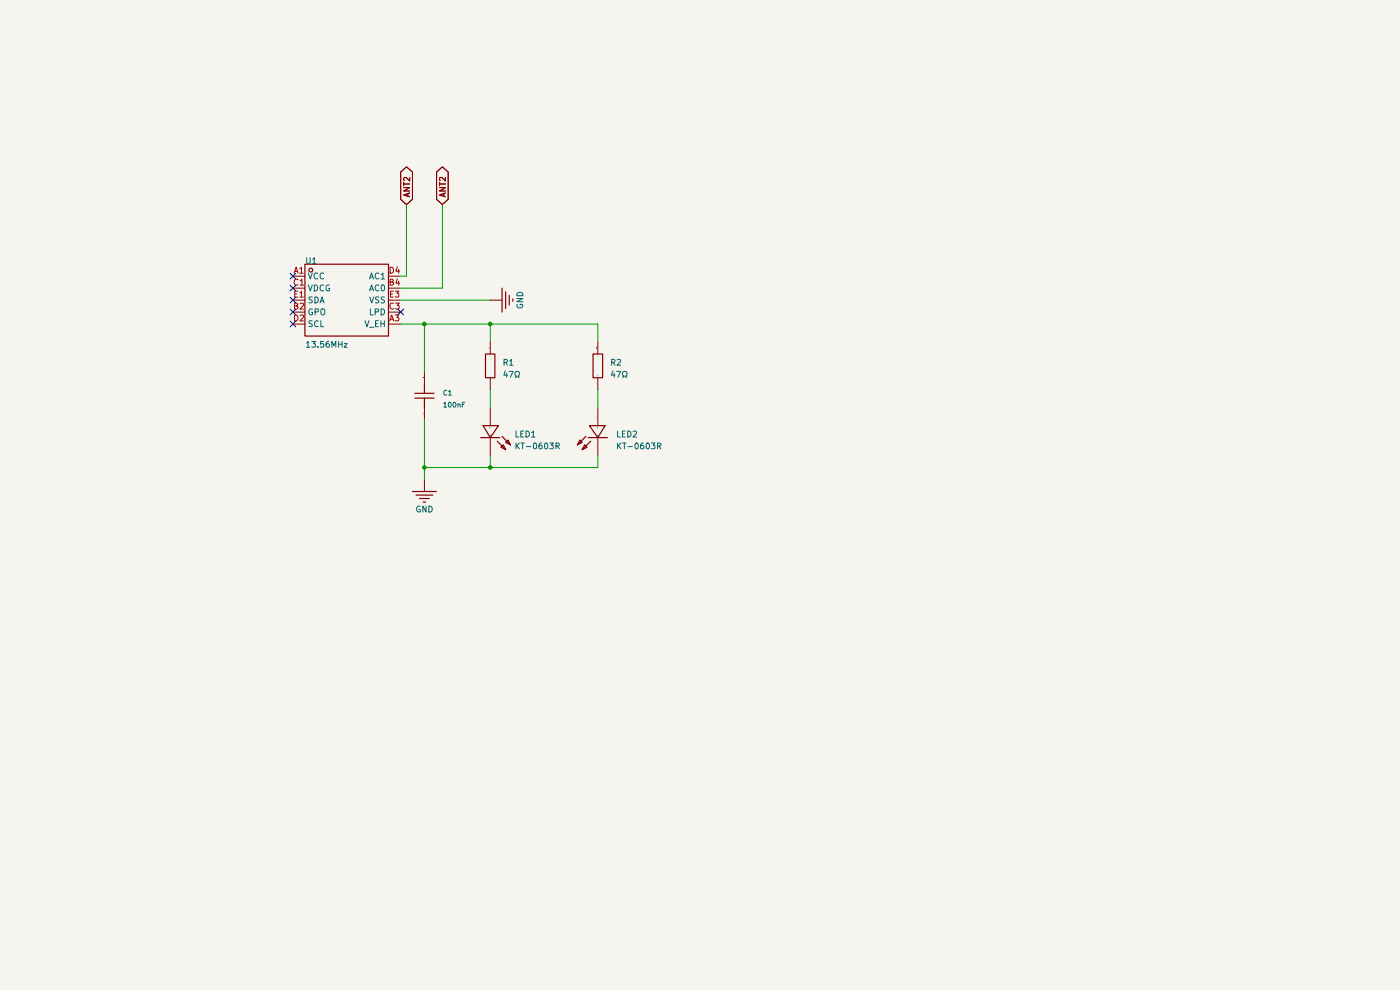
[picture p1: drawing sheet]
(kicad_sch
 (version 20260306)
 (generator "eeschema")
 (generator_version "10.0")
 (paper "User" 297.434 209.804)
 (title_block
  (title "NFC-LED")
  (date "2026-10-20")
  (rev "1.0")
  (comment 1 "Deginer by Phan Huynh Van Do"))
 (lib_symbols
  (symbol "ProPrj_NFC-easyedapro:0603WAF1000T5E" (exclude_from_sim no) (in_bom yes) (on_board yes)
   (in_pos_files yes)
   (duplicate_pin_numbers_are_jumpers no)
   (property "Reference" "R" (at 0 0 0) (show_name no) (do_not_autoplace no) (effects (font (size 1.27 1.27))))
   (property "Value" "100Ω" (at 0 0 0) (show_name no) (do_not_autoplace no) (hide yes) (effects (font (size 1.27 1.27))))
   (property "Footprint" "ProPrj_NFC-easyedapro:R0603" (at 0 0 0) (show_name no) (do_not_autoplace no) (hide yes) (effects (font (size 1.27 1.27))))
   (property "Datasheet" "https://atta.szlcsc.com/upload/public/pdf/source/20200306/C422600_1E6D84923E4A46A82E41ADD87F860B5C.pdf" (at 0 0 0) (show_name no) (do_not_autoplace no) (hide yes) (effects (font (size 1.27 1.27))))
   (property "Description" "" (at 0 0 0) (show_name no) (do_not_autoplace no) (hide yes) (effects (font (size 1.27 1.27))))
   (property "Manufacturer Part" "0603WAF1000T5E" (at 0 0 0) (show_name no) (do_not_autoplace no) (hide yes) (effects (font (size 1.27 1.27))))
   (property "Manufacturer" "UNI-ROYAL(厚声)" (at 0 0 0) (show_name no) (do_not_autoplace no) (hide yes) (effects (font (size 1.27 1.27))))
   (property "Supplier Part" "C22775" (at 0 0 0) (show_name no) (do_not_autoplace no) (hide yes) (effects (font (size 1.27 1.27))))
   (property "Supplier" "LCSC" (at 0 0 0) (show_name no) (do_not_autoplace no) (hide yes) (effects (font (size 1.27 1.27))))
   (property "LCSC Part Name" "100Ω ±1% 100mW 厚膜电阻" (at 0 0 0) (show_name no) (do_not_autoplace no) (hide yes) (effects (font (size 1.27 1.27))))
   (symbol "0603WAF1000T5E_1_0"
    (rectangle (start -2.54 1.016) (end 2.54 -1.016) (stroke (width 0.254) (type solid)) (fill (type none)))
    (pin input line (at -5.08 0 0) (length 2.54) (name "1" (effects (font (size 0.0254 0.0254)))) (number "1" (effects (font (size 0.0254 0.0254)))))
    (pin input line (at 5.08 0 180) (length 2.54) (name "2" (effects (font (size 0.0254 0.0254)))) (number "2" (effects (font (size 0.0254 0.0254))))))
   (embedded_fonts no))
  (symbol "ProPrj_NFC-easyedapro:CC0603KRX7R9BB104" (exclude_from_sim no) (in_bom yes) (on_board yes)
   (in_pos_files yes)
   (duplicate_pin_numbers_are_jumpers no)
   (property "Reference" "C" (at 0 0 0) (show_name no) (do_not_autoplace no) (effects (font (size 1.27 1.27))))
   (property "Value" "100nF" (at 0 0 0) (show_name no) (do_not_autoplace no) (hide yes) (effects (font (size 1.27 1.27))))
   (property "Footprint" "ProPrj_NFC-easyedapro:C0603" (at 0 0 0) (show_name no) (do_not_autoplace no) (hide yes) (effects (font (size 1.27 1.27))))
   (property "Datasheet" "https://item.szlcsc.com/datasheet/CC0603KRX7R9BB104/15331.html" (at 0 0 0) (show_name no) (do_not_autoplace no) (hide yes) (effects (font (size 1.27 1.27))))
   (property "Description" "" (at 0 0 0) (show_name no) (do_not_autoplace no) (hide yes) (effects (font (size 1.27 1.27))))
   (property "Manufacturer Part" "CC0603KRX7R9BB104" (at 0 0 0) (show_name no) (do_not_autoplace no) (hide yes) (effects (font (size 1.27 1.27))))
   (property "Manufacturer" "YAGEO(国巨)" (at 0 0 0) (show_name no) (do_not_autoplace no) (hide yes) (effects (font (size 1.27 1.27))))
   (property "Supplier Part" "C14663" (at 0 0 0) (show_name no) (do_not_autoplace no) (hide yes) (effects (font (size 1.27 1.27))))
   (property "Supplier" "LCSC" (at 0 0 0) (show_name no) (do_not_autoplace no) (hide yes) (effects (font (size 1.27 1.27))))
   (property "LCSC Part Name" "100nF ±10% 50V" (at 0 0 0) (show_name no) (do_not_autoplace no) (hide yes) (effects (font (size 1.27 1.27))))
   (symbol "CC0603KRX7R9BB104_1_0"
    (polyline (pts (xy -0.508 0) (xy -2.54 0)) (stroke (width 0.254) (type solid)) (fill (type none)))
    (polyline (pts (xy -0.508 -2.032) (xy -0.508 2.032)) (stroke (width 0.254) (type solid)) (fill (type none)))
    (polyline (pts (xy 0.508 2.032) (xy 0.508 -2.032)) (stroke (width 0.254) (type solid)) (fill (type none)))
    (polyline (pts (xy 2.54 0) (xy 0.508 0)) (stroke (width 0.254) (type solid)) (fill (type none)))
    (pin unspecified line (at -5.08 0 0) (length 2.54) (name "1" (effects (font (size 0.0254 0.0254)))) (number "1" (effects (font (size 0.0254 0.0254)))))
    (pin unspecified line (at 5.08 0 180) (length 2.54) (name "2" (effects (font (size 0.0254 0.0254)))) (number "2" (effects (font (size 0.0254 0.0254))))))
   (embedded_fonts no))
  (symbol "ProPrj_NFC-easyedapro:Ground-GND"
   (power global)
   (pin_numbers (hide yes))
   (pin_names (hide yes)) (exclude_from_sim no) (in_bom yes) (on_board yes)
   (in_pos_files yes)
   (duplicate_pin_numbers_are_jumpers no)
   (property "Reference" "#PWR" (at 0 0 0) (show_name no) (do_not_autoplace no) (hide yes) (effects (font (size 1.27 1.27))))
   (property "Value" "GND" (at 0 -6.35 0) (show_name no) (do_not_autoplace no) (effects (font (size 1.2446 1.2446))))
   (property "Footprint" "ProPrj_NFC-easyedapro:" (at 0 0 0) (show_name no) (do_not_autoplace no) (hide yes) (effects (font (size 1.27 1.27))))
   (property "Datasheet" "" (at 0 0 0) (show_name no) (do_not_autoplace no) (hide yes) (effects (font (size 1.27 1.27))))
   (property "Description" "" (at 0 0 0) (show_name no) (do_not_autoplace no) (hide yes) (effects (font (size 1.27 1.27))))
   (symbol "Ground-GND_1_0"
    (polyline (pts (xy -2.54 -2.54) (xy 2.54 -2.54)) (stroke (width 0.254) (type solid)) (fill (type none)))
    (polyline (pts (xy -1.778 -3.302) (xy 1.778 -3.302)) (stroke (width 0.254) (type solid)) (fill (type none)))
    (polyline (pts (xy -1.016 -4.064) (xy 1.016 -4.064)) (stroke (width 0.254) (type solid)) (fill (type none)))
    (polyline (pts (xy -0.254 -4.826) (xy 0.254 -4.826)) (stroke (width 0.254) (type solid)) (fill (type none)))
    (pin power_in line (at 0 0 270) (length 2.54) (name "GND" (effects (font (size 1.27 1.27)))) (number "1" (effects (font (size 0.0254 0.0254))))))
   (embedded_fonts no))
  (symbol "ProPrj_NFC-easyedapro:KT-0603R" (exclude_from_sim no) (in_bom yes) (on_board yes)
   (in_pos_files yes)
   (duplicate_pin_numbers_are_jumpers no)
   (property "Reference" "LED" (at 0 0 0) (show_name no) (do_not_autoplace no) (effects (font (size 1.27 1.27))))
   (property "Value" "" (at 0 0 0) (show_name no) (do_not_autoplace no) (effects (font (size 1.27 1.27))))
   (property "Footprint" "ProPrj_NFC-easyedapro:LED-SMD_L1.6-W0.8-R-RD" (at 0 0 0) (show_name no) (do_not_autoplace no) (hide yes) (effects (font (size 1.27 1.27))))
   (property "Datasheet" "https://item.szlcsc.com/datasheet/KT-0603R/2659.html" (at 0 0 0) (show_name no) (do_not_autoplace no) (hide yes) (effects (font (size 1.27 1.27))))
   (property "Description" "" (at 0 0 0) (show_name no) (do_not_autoplace no) (hide yes) (effects (font (size 1.27 1.27))))
   (property "Manufacturer Part" "KT-0603R" (at 0 0 0) (show_name no) (do_not_autoplace no) (hide yes) (effects (font (size 1.27 1.27))))
   (property "Manufacturer" "KENTO" (at 0 0 0) (show_name no) (do_not_autoplace no) (hide yes) (effects (font (size 1.27 1.27))))
   (property "Supplier Part" "C2286" (at 0 0 0) (show_name no) (do_not_autoplace no) (hide yes) (effects (font (size 1.27 1.27))))
   (property "Supplier" "LCSC" (at 0 0 0) (show_name no) (do_not_autoplace no) (hide yes) (effects (font (size 1.27 1.27))))
   (property "LCSC Part Name" "0603 红灯 高亮" (at 0 0 0) (show_name no) (do_not_autoplace no) (hide yes) (effects (font (size 1.27 1.27))))
   (symbol "KT-0603R_1_0"
    (polyline (pts (xy -3.81 3.302) (xy -2.794 2.794) (xy -2.794 2.794) (xy -3.302 2.286) (xy -3.302 2.286) (xy -3.81 3.302)) (stroke (width 0.254) (type solid)) (fill (type none)))
    (polyline (pts (xy -2.794 4.318) (xy -1.778 3.81) (xy -1.778 3.81) (xy -2.286 3.302) (xy -2.286 3.302) (xy -2.794 4.318)) (stroke (width 0.254) (type solid)) (fill (type none)))
    (polyline (pts (xy -2.032 1.524) (xy -3.81 3.302)) (stroke (width 0.254) (type solid)) (fill (type none)))
    (polyline (pts (xy -1.27 2.032) (xy -1.27 -2.032)) (stroke (width 0.254) (type solid)) (fill (type none)))
    (polyline (pts (xy -1.016 2.54) (xy -2.794 4.318)) (stroke (width 0.254) (type solid)) (fill (type none)))
    (polyline (pts (xy 1.27 -1.524) (xy -1.27 0) (xy -1.27 0) (xy 1.27 1.778) (xy 1.27 1.778) (xy 1.27 -1.524)) (stroke (width 0.254) (type solid)) (fill (type none)))
    (pin unspecified line (at 5.08 0 180) (length 3.81) (name "A" (effects (font (size 0.0254 0.0254)))) (number "1" (effects (font (size 0.0254 0.0254)))))
    (pin unspecified line (at -5.08 0 0) (length 3.81) (name "K" (effects (font (size 0.0254 0.0254)))) (number "2" (effects (font (size 0.0254 0.0254))))))
   (embedded_fonts no))
  (symbol "ProPrj_NFC-easyedapro:ST25DV04KC-JF6L3" (exclude_from_sim no) (in_bom yes) (on_board yes)
   (in_pos_files yes)
   (duplicate_pin_numbers_are_jumpers no)
   (property "Reference" "U" (at 0 0 0) (show_name no) (do_not_autoplace no) (effects (font (size 1.27 1.27))))
   (property "Value" "13.56MHz" (at 0 0 0) (show_name no) (do_not_autoplace no) (hide yes) (effects (font (size 1.27 1.27))))
   (property "Footprint" "ProPrj_NFC-easyedapro:WLCSP-10_L1.7-W1.5-P0.50_ST_ST25DVXX" (at 0 0 0) (show_name no) (do_not_autoplace no) (hide yes) (effects (font (size 1.27 1.27))))
   (property "Datasheet" "https://item.szlcsc.com/datasheet/ST25DV04KC-JF6L3/5993866.html" (at 0 0 0) (show_name no) (do_not_autoplace no) (hide yes) (effects (font (size 1.27 1.27))))
   (property "Description" "" (at 0 0 0) (show_name no) (do_not_autoplace no) (hide yes) (effects (font (size 1.27 1.27))))
   (property "Manufacturer Part" "ST25DV04KC-JF6L3" (at 0 0 0) (show_name no) (do_not_autoplace no) (hide yes) (effects (font (size 1.27 1.27))))
   (property "Manufacturer" "ST(意法半导体)" (at 0 0 0) (show_name no) (do_not_autoplace no) (hide yes) (effects (font (size 1.27 1.27))))
   (property "Supplier Part" "C5267457" (at 0 0 0) (show_name no) (do_not_autoplace no) (hide yes) (effects (font (size 1.27 1.27))))
   (property "Supplier" "LCSC" (at 0 0 0) (show_name no) (do_not_autoplace no) (hide yes) (effects (font (size 1.27 1.27))))
   (property "LCSC Part Name" "NFC RFID标签具备I2C和射频接口" (at 0 0 0) (show_name no) (do_not_autoplace no) (hide yes) (effects (font (size 1.27 1.27))))
   (symbol "ST25DV04KC-JF6L3_1_0"
    (rectangle (start -8.89 7.62) (end 8.89 -7.62) (stroke (width 0.254) (type solid)) (fill (type none)))
    (circle (center -7.62 6.35) (radius 0.381) (stroke (width 0.254) (type solid)) (fill (type none)))
    (pin unspecified line (at -11.43 5.08 0) (length 2.54) (name "VCC" (effects (font (size 1.27 1.27)))) (number "A1" (effects (font (size 1.27 1.27)))))
    (pin unspecified line (at 11.43 -5.08 180) (length 2.54) (name "V_EH" (effects (font (size 1.27 1.27)))) (number "A3" (effects (font (size 1.27 1.27)))))
    (pin unspecified line (at -11.43 -2.54 0) (length 2.54) (name "GPO" (effects (font (size 1.27 1.27)))) (number "B2" (effects (font (size 1.27 1.27)))))
    (pin unspecified line (at 11.43 2.54 180) (length 2.54) (name "AC0" (effects (font (size 1.27 1.27)))) (number "B4" (effects (font (size 1.27 1.27)))))
    (pin unspecified line (at -11.43 2.54 0) (length 2.54) (name "VDCG" (effects (font (size 1.27 1.27)))) (number "C1" (effects (font (size 1.27 1.27)))))
    (pin unspecified line (at 11.43 -2.54 180) (length 2.54) (name "LPD" (effects (font (size 1.27 1.27)))) (number "C3" (effects (font (size 1.27 1.27)))))
    (pin unspecified line (at -11.43 -5.08 0) (length 2.54) (name "SCL" (effects (font (size 1.27 1.27)))) (number "D2" (effects (font (size 1.27 1.27)))))
    (pin unspecified line (at 11.43 5.08 180) (length 2.54) (name "AC1" (effects (font (size 1.27 1.27)))) (number "D4" (effects (font (size 1.27 1.27)))))
    (pin unspecified line (at -11.43 0 0) (length 2.54) (name "SDA" (effects (font (size 1.27 1.27)))) (number "E1" (effects (font (size 1.27 1.27)))))
    (pin unspecified line (at 11.43 0 180) (length 2.54) (name "VSS" (effects (font (size 1.27 1.27)))) (number "E3" (effects (font (size 1.27 1.27))))))
   (embedded_fonts no)))
 (junction
  (at 90.17 99.06)
  (diameter 0)
  (color 0 0 0 0))
 (junction
  (at 104.14 99.06)
  (diameter 0)
  (color 0 0 0 0))
 (junction
  (at 104.14 68.58)
  (diameter 0)
  (color 0 0 0 0))
 (junction
  (at 90.17 68.58)
  (diameter 0)
  (color 0 0 0 0))
 (no_connect
  (at 62.23 58.42))
 (no_connect
  (at 62.23 63.5))
 (no_connect
  (at 62.23 60.96))
 (no_connect
  (at 62.23 66.04))
 (no_connect
  (at 85.09 66.04))
 (no_connect
  (at 62.23 68.58))
 (wire
  (pts (xy 127 82.55) (xy 127 86.36))
  (stroke (width 0) (type default)))
 (wire
  (pts (xy 127 99.06) (xy 127 96.52))
  (stroke (width 0) (type default)))
 (wire
  (pts (xy 90.17 101.6) (xy 90.17 99.06))
  (stroke (width 0) (type default)))
 (wire
  (pts (xy 104.14 68.58) (xy 127 68.58))
  (stroke (width 0) (type default)))
 (wire
  (pts (xy 85.09 68.58) (xy 90.17 68.58))
  (stroke (width 0) (type default)))
 (wire
  (pts (xy 104.14 96.52) (xy 104.14 99.06))
  (stroke (width 0) (type default)))
 (wire
  (pts (xy 85.09 60.96) (xy 93.98 60.96))
  (stroke (width 0) (type default)))
 (wire
  (pts (xy 90.17 99.06) (xy 104.14 99.06))
  (stroke (width 0) (type default)))
 (wire
  (pts (xy 104.14 82.55) (xy 104.14 86.36))
  (stroke (width 0) (type default)))
 (wire
  (pts (xy 93.98 60.96) (xy 93.98 43.18))
  (stroke (width 0) (type default)))
 (wire
  (pts (xy 127 68.58) (xy 127 72.39))
  (stroke (width 0) (type default)))
 (wire
  (pts (xy 104.14 63.5) (xy 85.09 63.5))
  (stroke (width 0) (type default)))
 (wire
  (pts (xy 90.17 68.58) (xy 90.17 78.74))
  (stroke (width 0) (type default)))
 (wire
  (pts (xy 85.09 58.42) (xy 86.36 58.42))
  (stroke (width 0) (type default)))
 (wire
  (pts (xy 104.14 99.06) (xy 127 99.06))
  (stroke (width 0) (type default)))
 (wire
  (pts (xy 90.17 88.9) (xy 90.17 99.06))
  (stroke (width 0) (type default)))
 (wire
  (pts (xy 104.14 68.58) (xy 90.17 68.58))
  (stroke (width 0) (type default)))
 (wire
  (pts (xy 104.14 72.39) (xy 104.14 68.58))
  (stroke (width 0) (type default)))
 (wire
  (pts (xy 86.36 58.42) (xy 86.36 43.18))
  (stroke (width 0) (type default)))
 (global_label "ANT2"
  (shape bidirectional)
  (at 93.98 43.18 90)
  (effects (font (size 1.2446 1.2446)) (justify left))
  (property "Intersheetrefs" "${INTERSHEET_REFS}" (at 93.98 43.18 0) (hide yes) (show_name no) (do_not_autoplace no) (effects (font (size 1.27 1.27)))))
 (global_label "ANT2"
  (shape bidirectional)
  (at 86.36 43.18 90)
  (effects (font (size 1.2446 1.2446)) (justify left))
  (property "Intersheetrefs" "${INTERSHEET_REFS}" (at 86.36 43.18 0) (hide yes) (show_name no) (do_not_autoplace no) (effects (font (size 1.27 1.27)))))
 (symbol
  (lib_id "ProPrj_NFC-easyedapro:KT-0603R")
  (at 127 91.44 90)
  (unit 1)
  (body_style 0)
  (exclude_from_sim no)
  (in_bom yes)
  (on_board yes)
  (in_pos_files yes)
  (dnp no)
  (property "Reference" "LED2" (at 130.81 92.71 90) (show_name no) (do_not_autoplace no) (effects (font (size 1.2446 1.2446)) (justify right top)))
  (property "Value" "KT-0603R" (at 130.81 95.25 90) (show_name no) (do_not_autoplace no) (effects (font (size 1.2446 1.2446)) (justify right top)))
  (property "Footprint" "ProPrj_NFC-easyedapro:LED-SMD_L1.6-W0.8-R-RD" (at 127 91.44 0) (hide yes) (show_name no) (do_not_autoplace no) (effects (font (size 1.27 1.27))))
  (property "Datasheet" "https://item.szlcsc.com/datasheet/KT-0603R/2659.html" (at 127 91.44 0) (hide yes) (show_name no) (do_not_autoplace no) (effects (font (size 1.27 1.27))))
  (property "Description" "" (at 127 91.44 0) (hide yes) (show_name no) (do_not_autoplace no) (effects (font (size 1.27 1.27))))
  (property "Manufacturer Part" "KT-0603R" (at 127 91.44 0) (hide yes) (show_name no) (do_not_autoplace no) (effects (font (size 1.27 1.27))))
  (property "Manufacturer" "KENTO" (at 127 91.44 0) (hide yes) (show_name no) (do_not_autoplace no) (effects (font (size 1.27 1.27))))
  (property "Supplier Part" "C2286" (at 127 91.44 0) (hide yes) (show_name no) (do_not_autoplace no) (effects (font (size 1.27 1.27))))
  (property "Supplier" "LCSC" (at 127 91.44 0) (hide yes) (show_name no) (do_not_autoplace no) (effects (font (size 1.27 1.27))))
  (property "LCSC Part Name" "0603 红灯 高亮" (at 127 91.44 0) (hide yes) (show_name no) (do_not_autoplace no) (effects (font (size 1.27 1.27))))
  (pin "2")
  (pin "1"))
 (symbol
  (lib_id "ProPrj_NFC-easyedapro:KT-0603R")
  (at 104.14 91.44 270)
  (mirror x)
  (unit 1)
  (body_style 0)
  (exclude_from_sim no)
  (in_bom yes)
  (on_board yes)
  (in_pos_files yes)
  (dnp no)
  (property "Reference" "LED1" (at 109.22 92.71 90) (show_name no) (do_not_autoplace no) (effects (font (size 1.2446 1.2446)) (justify left top)))
  (property "Value" "KT-0603R" (at 109.22 95.25 90) (show_name no) (do_not_autoplace no) (effects (font (size 1.2446 1.2446)) (justify left top)))
  (property "Footprint" "ProPrj_NFC-easyedapro:LED-SMD_L1.6-W0.8-R-RD" (at 104.14 91.44 0) (hide yes) (show_name no) (do_not_autoplace no) (effects (font (size 1.27 1.27))))
  (property "Datasheet" "https://item.szlcsc.com/datasheet/KT-0603R/2659.html" (at 104.14 91.44 0) (hide yes) (show_name no) (do_not_autoplace no) (effects (font (size 1.27 1.27))))
  (property "Description" "" (at 104.14 91.44 0) (hide yes) (show_name no) (do_not_autoplace no) (effects (font (size 1.27 1.27))))
  (property "Manufacturer Part" "KT-0603R" (at 104.14 91.44 0) (hide yes) (show_name no) (do_not_autoplace no) (effects (font (size 1.27 1.27))))
  (property "Manufacturer" "KENTO" (at 104.14 91.44 0) (hide yes) (show_name no) (do_not_autoplace no) (effects (font (size 1.27 1.27))))
  (property "Supplier Part" "C2286" (at 104.14 91.44 0) (hide yes) (show_name no) (do_not_autoplace no) (effects (font (size 1.27 1.27))))
  (property "Supplier" "LCSC" (at 104.14 91.44 0) (hide yes) (show_name no) (do_not_autoplace no) (effects (font (size 1.27 1.27))))
  (property "LCSC Part Name" "0603 红灯 高亮" (at 104.14 91.44 0) (hide yes) (show_name no) (do_not_autoplace no) (effects (font (size 1.27 1.27))))
  (pin "2")
  (pin "1"))
 (symbol
  (lib_id "ProPrj_NFC-easyedapro:0603WAF1000T5E")
  (at 104.14 77.47 90)
  (unit 1)
  (body_style 0)
  (exclude_from_sim no)
  (in_bom yes)
  (on_board yes)
  (in_pos_files yes)
  (dnp no)
  (property "Reference" "R1" (at 106.68 77.47 90) (show_name no) (do_not_autoplace no) (effects (font (size 1.2446 1.2446)) (justify right top)))
  (property "Value" "47Ω" (at 106.68 80.01 90) (show_name no) (do_not_autoplace no) (effects (font (size 1.2446 1.2446)) (justify right top)))
  (property "Footprint" "ProPrj_NFC-easyedapro:R0603" (at 104.14 77.47 0) (hide yes) (show_name no) (do_not_autoplace no) (effects (font (size 1.27 1.27))))
  (property "Datasheet" "https://atta.szlcsc.com/upload/public/pdf/source/20200306/C422600_1E6D84923E4A46A82E41ADD87F860B5C.pdf" (at 104.14 77.47 0) (hide yes) (show_name no) (do_not_autoplace no) (effects (font (size 1.27 1.27))))
  (property "Description" "" (at 104.14 77.47 0) (hide yes) (show_name no) (do_not_autoplace no) (effects (font (size 1.27 1.27))))
  (property "Manufacturer Part" "0603WAF1000T5E" (at 104.14 77.47 0) (hide yes) (show_name no) (do_not_autoplace no) (effects (font (size 1.27 1.27))))
  (property "Manufacturer" "UNI-ROYAL(厚声)" (at 104.14 77.47 0) (hide yes) (show_name no) (do_not_autoplace no) (effects (font (size 1.27 1.27))))
  (property "Supplier Part" "C22775" (at 104.14 77.47 0) (hide yes) (show_name no) (do_not_autoplace no) (effects (font (size 1.27 1.27))))
  (property "Supplier" "LCSC" (at 104.14 77.47 0) (hide yes) (show_name no) (do_not_autoplace no) (effects (font (size 1.27 1.27))))
  (property "LCSC Part Name" "100Ω ±1% 100mW 厚膜电阻" (at 104.14 77.47 0) (hide yes) (show_name no) (do_not_autoplace no) (effects (font (size 1.27 1.27))))
  (pin "1")
  (pin "2"))
 (symbol
  (lib_id "ProPrj_NFC-easyedapro:CC0603KRX7R9BB104")
  (at 90.17 83.82 90)
  (unit 1)
  (body_style 0)
  (exclude_from_sim no)
  (in_bom yes)
  (on_board yes)
  (in_pos_files yes)
  (dnp no)
  (property "Reference" "C1" (at 93.98 83.82 90) (show_name no) (do_not_autoplace no) (effects (font (size 1.0414 1.0414)) (justify right top)))
  (property "Value" "100nF" (at 93.98 86.36 90) (show_name no) (do_not_autoplace no) (effects (font (size 1.0414 1.0414)) (justify right top)))
  (property "Footprint" "ProPrj_NFC-easyedapro:C0603" (at 90.17 83.82 0) (hide yes) (show_name no) (do_not_autoplace no) (effects (font (size 1.27 1.27))))
  (property "Datasheet" "https://item.szlcsc.com/datasheet/CC0603KRX7R9BB104/15331.html" (at 90.17 83.82 0) (hide yes) (show_name no) (do_not_autoplace no) (effects (font (size 1.27 1.27))))
  (property "Description" "" (at 90.17 83.82 0) (hide yes) (show_name no) (do_not_autoplace no) (effects (font (size 1.27 1.27))))
  (property "Manufacturer Part" "CC0603KRX7R9BB104" (at 90.17 83.82 0) (hide yes) (show_name no) (do_not_autoplace no) (effects (font (size 1.27 1.27))))
  (property "Manufacturer" "YAGEO(国巨)" (at 90.17 83.82 0) (hide yes) (show_name no) (do_not_autoplace no) (effects (font (size 1.27 1.27))))
  (property "Supplier Part" "C14663" (at 90.17 83.82 0) (hide yes) (show_name no) (do_not_autoplace no) (effects (font (size 1.27 1.27))))
  (property "Supplier" "LCSC" (at 90.17 83.82 0) (hide yes) (show_name no) (do_not_autoplace no) (effects (font (size 1.27 1.27))))
  (property "LCSC Part Name" "100nF ±10% 50V" (at 90.17 83.82 0) (hide yes) (show_name no) (do_not_autoplace no) (effects (font (size 1.27 1.27))))
  (pin "1")
  (pin "2"))
 (symbol
  (lib_id "ProPrj_NFC-easyedapro:0603WAF1000T5E")
  (at 127 77.47 90)
  (unit 1)
  (body_style 0)
  (exclude_from_sim no)
  (in_bom yes)
  (on_board yes)
  (in_pos_files yes)
  (dnp no)
  (property "Reference" "R2" (at 129.54 77.47 90) (show_name no) (do_not_autoplace no) (effects (font (size 1.2446 1.2446)) (justify right top)))
  (property "Value" "47Ω" (at 129.54 80.01 90) (show_name no) (do_not_autoplace no) (effects (font (size 1.2446 1.2446)) (justify right top)))
  (property "Footprint" "ProPrj_NFC-easyedapro:R0603" (at 127 77.47 0) (hide yes) (show_name no) (do_not_autoplace no) (effects (font (size 1.27 1.27))))
  (property "Datasheet" "https://atta.szlcsc.com/upload/public/pdf/source/20200306/C422600_1E6D84923E4A46A82E41ADD87F860B5C.pdf" (at 127 77.47 0) (hide yes) (show_name no) (do_not_autoplace no) (effects (font (size 1.27 1.27))))
  (property "Description" "" (at 127 77.47 0) (hide yes) (show_name no) (do_not_autoplace no) (effects (font (size 1.27 1.27))))
  (property "Manufacturer Part" "0603WAF1000T5E" (at 127 77.47 0) (hide yes) (show_name no) (do_not_autoplace no) (effects (font (size 1.27 1.27))))
  (property "Manufacturer" "UNI-ROYAL(厚声)" (at 127 77.47 0) (hide yes) (show_name no) (do_not_autoplace no) (effects (font (size 1.27 1.27))))
  (property "Supplier Part" "C22775" (at 127 77.47 0) (hide yes) (show_name no) (do_not_autoplace no) (effects (font (size 1.27 1.27))))
  (property "Supplier" "LCSC" (at 127 77.47 0) (hide yes) (show_name no) (do_not_autoplace no) (effects (font (size 1.27 1.27))))
  (property "LCSC Part Name" "100Ω ±1% 100mW 厚膜电阻" (at 127 77.47 0) (hide yes) (show_name no) (do_not_autoplace no) (effects (font (size 1.27 1.27))))
  (pin "1")
  (pin "2"))
 (symbol
  (lib_id "ProPrj_NFC-easyedapro:Ground-GND")
  (at 104.14 63.5 90)
  (unit 1)
  (body_style 0)
  (exclude_from_sim no)
  (in_bom yes)
  (on_board yes)
  (in_pos_files yes)
  (dnp no)
  (property "Reference" "#PWR?" (at 104.14 63.5 0) (hide yes) (show_name no) (do_not_autoplace no) (effects (font (size 1.27 1.27))))
  (property "Value" "GND" (at 110.49 63.5 0) (show_name no) (do_not_autoplace no) (effects (font (size 1.2446 1.2446))))
  (property "Footprint" "ProPrj_NFC-easyedapro:" (at 104.14 63.5 0) (hide yes) (show_name no) (do_not_autoplace no) (effects (font (size 1.27 1.27))))
  (property "Datasheet" "" (at 104.14 63.5 0) (hide yes) (show_name no) (do_not_autoplace no) (effects (font (size 1.27 1.27))))
  (property "Description" "" (at 104.14 63.5 0) (hide yes) (show_name no) (do_not_autoplace no) (effects (font (size 1.27 1.27))))
  (pin "1"))
 (symbol
  (lib_id "ProPrj_NFC-easyedapro:Ground-GND")
  (at 90.17 101.6 0)
  (unit 1)
  (body_style 0)
  (exclude_from_sim no)
  (in_bom yes)
  (on_board yes)
  (in_pos_files yes)
  (dnp no)
  (property "Reference" "#PWR?" (at 90.17 101.6 0) (hide yes) (show_name no) (do_not_autoplace no) (effects (font (size 1.27 1.27))))
  (property "Value" "GND" (at 90.17 107.95 0) (show_name no) (do_not_autoplace no) (effects (font (size 1.2446 1.2446))))
  (property "Footprint" "ProPrj_NFC-easyedapro:" (at 90.17 101.6 0) (hide yes) (show_name no) (do_not_autoplace no) (effects (font (size 1.27 1.27))))
  (property "Datasheet" "" (at 90.17 101.6 0) (hide yes) (show_name no) (do_not_autoplace no) (effects (font (size 1.27 1.27))))
  (property "Description" "" (at 90.17 101.6 0) (hide yes) (show_name no) (do_not_autoplace no) (effects (font (size 1.27 1.27))))
  (pin "1"))
 (symbol
  (lib_id "ProPrj_NFC-easyedapro:ST25DV04KC-JF6L3")
  (at 73.66 63.5 0)
  (unit 1)
  (body_style 0)
  (exclude_from_sim no)
  (in_bom yes)
  (on_board yes)
  (in_pos_files yes)
  (dnp no)
  (property "Reference" "U1" (at 64.77 55.88 0) (show_name no) (do_not_autoplace no) (effects (font (size 1.2446 1.2446)) (justify left bottom)))
  (property "Value" "13.56MHz" (at 64.77 73.66 0) (show_name no) (do_not_autoplace no) (effects (font (size 1.2446 1.2446)) (justify left bottom)))
  (property "Footprint" "ProPrj_NFC-easyedapro:WLCSP-10_L1.7-W1.5-P0.50_ST_ST25DVXX" (at 73.66 63.5 0) (hide yes) (show_name no) (do_not_autoplace no) (effects (font (size 1.27 1.27))))
  (property "Datasheet" "https://item.szlcsc.com/datasheet/ST25DV04KC-JF6L3/5993866.html" (at 73.66 63.5 0) (hide yes) (show_name no) (do_not_autoplace no) (effects (font (size 1.27 1.27))))
  (property "Description" "" (at 73.66 63.5 0) (hide yes) (show_name no) (do_not_autoplace no) (effects (font (size 1.27 1.27))))
  (property "Manufacturer Part" "ST25DV04KC-JF6L3" (at 73.66 63.5 0) (hide yes) (show_name no) (do_not_autoplace no) (effects (font (size 1.27 1.27))))
  (property "Manufacturer" "ST(意法半导体)" (at 73.66 63.5 0) (hide yes) (show_name no) (do_not_autoplace no) (effects (font (size 1.27 1.27))))
  (property "Supplier Part" "C5267457" (at 73.66 63.5 0) (hide yes) (show_name no) (do_not_autoplace no) (effects (font (size 1.27 1.27))))
  (property "Supplier" "LCSC" (at 73.66 63.5 0) (hide yes) (show_name no) (do_not_autoplace no) (effects (font (size 1.27 1.27))))
  (property "LCSC Part Name" "NFC RFID标签具备I2C和射频接口" (at 73.66 63.5 0) (hide yes) (show_name no) (do_not_autoplace no) (effects (font (size 1.27 1.27))))
  (pin "A1")
  (pin "B2")
  (pin "B4")
  (pin "C1")
  (pin "C3")
  (pin "A3")
  (pin "D2")
  (pin "D4")
  (pin "E1")
  (pin "E3"))
 (sheet_instances
  (path ""
   (page "1")))
 (embedded_fonts no))
